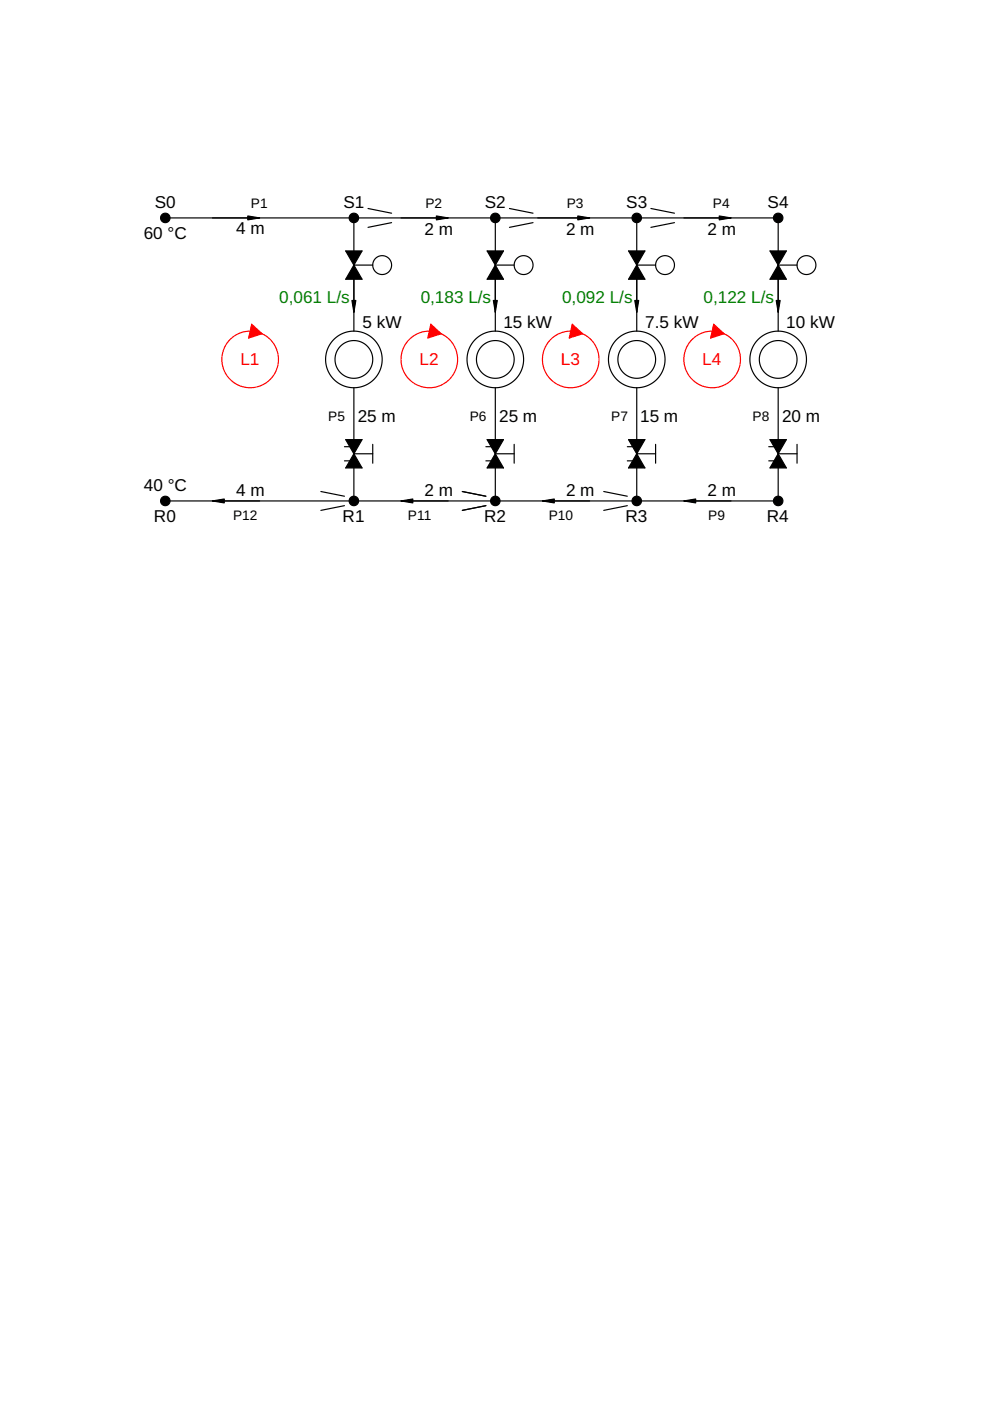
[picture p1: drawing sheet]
<svg xmlns="http://www.w3.org/2000/svg" width="210mm" height="297mm" viewBox="0 0 210 297" stroke-linecap="round" stroke-linejoin="round" font-family="sans-serif">
<g fill="none" stroke="#000" stroke-width=".25">
<path d="M35 46.2h130v24M73.3 53.2h3.5l-3.5 6h3.5zM75 46.2v24M75 56.2h4M78 44.2l5 1M83 47.2l-5 1M103.3 53.2h3.4l-3.4 6h3.4zM105 46.2v24M105 56.2h4M108 44.2l5 1M113 47.2l-5 1M133.3 53.2h3.4l-3.4 6h3.4z"/>
<path d="M135 46.2v24M135 56.2h4M138 44.2l5 1M143 47.2l-5 1M163.3 53.2l3.4 6h-3.4l3.4-6zM165 56.2h4M73 94.7h1.2M73 97.7h1.2M73.3 93.2h3.5l-3.5 6h3.5zM75 82.2v24M75 96.2h4M79 94.2v4"/>
<path d="M103 94.7h1.2M103 97.7h1.2M103.3 93.2h3.4l-3.4 6h3.4zM105 82.2v24M105 96.2h4M109 94.2v4M133 94.7h1.1M133 97.7h1.1M133.3 93.2l3.4 6h-3.4l3.4-6zM135 82.2v24M135 96.2h4M139 94.2v4"/>
<path d="M163 94.7h1.1M163 97.7h1.1M163.3 93.2h3.4l-3.4 6h3.4zM165 82.2v24h-130M165 96.2h4M169 94.2v4M68 104.2l5 1M73 107.2l-5 1M98 104.2l5 1M103 107.2l-5 1M128 104.2l5 1M133 107.2l-5 1"/>
<circle cx="35" cy="46.2" r="1"/>
<circle cx="75" cy="46.2" r="1"/>
<circle cx="81" cy="56.2" r="2"/>
<circle cx="105" cy="46.2" r="1"/>
<circle cx="111" cy="56.2" r="2"/>
<circle cx="135" cy="46.2" r="1"/>
<circle cx="141" cy="56.2" r="2"/>
<circle cx="165" cy="46.2" r="1"/>
<circle cx="171" cy="56.2" r="2"/>
<circle cx="75" cy="76.2" r="6"/>
<circle cx="75" cy="76.2" r="4"/>
<circle cx="105" cy="76.2" r="6"/>
<circle cx="105" cy="76.2" r="4"/>
<circle cx="135" cy="76.2" r="6"/>
<circle cx="135" cy="76.2" r="4"/>
<circle cx="165" cy="76.2" r="6"/>
<circle cx="165" cy="76.2" r="4"/>
<circle cx="35" cy="106.2" r="1"/>
<circle cx="75" cy="106.2" r="1"/>
<circle cx="105" cy="106.2" r="1"/>
<circle cx="135" cy="106.2" r="1"/>
<circle cx="165" cy="106.2" r="1"/>
</g>
<g fill="#000">
<path d="M52.5 45.8l2.5 .4-2.5 .4zM92.5 45.8l2.5 .4-2.5 .4zM122.5 45.8l2.5 .4-2.5 .4zM152.5 45.8l2.5 .4-2.5 .4zM74.6 63.7h.8l-.4 2.5zM104.6 63.7h.8l-.4 2.5zM134.6 63.7h.8l-.4 2.5zM164.6 63.7h.8l-.4 2.5zM45 106.2l2.5-.4v.8zM85 106.2l2.5-.4v.8zM115 106.2l2.5-.4v.8zM145 106.2l2.5-.4v.8z"/>
<path d="M73.3 53.2l3.5 6h-3.5l3.5-6z" fill-rule="evenodd"/>
<path d="M103.3 53.2l3.4 6h-3.4l3.4-6z" fill-rule="evenodd"/>
<path d="M133.3 53.2l3.4 6h-3.4l3.4-6z" fill-rule="evenodd"/>
<path d="M163.3 53.2l3.4 6h-3.4l3.4-6z" fill-rule="evenodd"/>
<path d="M73.3 93.2l3.5 6h-3.5l3.5-6z" fill-rule="evenodd"/>
<path d="M103.3 93.2h3.4l-3.4 6h3.4z" fill-rule="evenodd"/>
<path d="M133.3 93.2h3.4l-3.4 6h3.4z" fill-rule="evenodd"/>
<path d="M163.3 93.2l3.4 6h-3.4l3.4-6z" fill-rule="evenodd"/>
<circle cx="35" cy="46.2" r="1"/>
<circle cx="75" cy="46.2" r="1"/>
<circle cx="105" cy="46.2" r="1"/>
<circle cx="135" cy="46.2" r="1"/>
<circle cx="165" cy="46.2" r="1"/>
<circle cx="35" cy="106.2" r="1"/>
<circle cx="75" cy="106.2" r="1"/>
<circle cx="105" cy="106.2" r="1"/>
<circle cx="135" cy="106.2" r="1"/>
<circle cx="165" cy="106.2" r="1"/>
</g>
<path d="M52.5 45.8l2.5 .4-2.5 .4zM92.5 45.8l2.5 .4-2.5 .4zM122.5 45.8l2.5 .4-2.5 .4zM152.5 45.8l2.5 .4-2.5 .4zM74.6 63.7h.8l-.4 2.5zM104.6 63.7h.8l-.4 2.5zM134.6 63.7h.8l-.4 2.5zM164.6 63.7h.8l-.4 2.5zM45 106.2l2.5-.4v.8zM85 106.2l2.5-.4v.8zM115 106.2l2.5-.4v.8zM145 106.2l2.5-.4v.8z" fill="#000" stroke="#000" stroke-width=".25"/>
<g fill="none" stroke="#f00" stroke-width=".25">
<path d="M53.4 68.7l2.2 2.1-2.9 .9zM91.3 68.7l2.3 2.1-2.9 .9zM121.3 68.7l2.2 2.1-2.8 .9zM151.3 68.7l2.2 2.1-2.8 .9z"/>
<circle cx="53" cy="76.2" r="6"/>
<circle cx="91" cy="76.2" r="6"/>
<circle cx="121" cy="76.2" r="6"/>
<circle cx="151" cy="76.2" r="6"/>
</g>
<g fill="#f00">
<path d="M91.3 68.7l2.3 2.1-2.9 .9z"/>
<path d="M121.3 68.7l2.2 2.1-2.8 .9z"/>
<path d="M151.3 68.7l2.2 2.1-2.8 .9z"/>
<path d="M53.4 68.7l2.2 2.1-2.9 .9z"/>
</g>
<g font-size="3.6">
<text x="32.8" y="44.2">S0</text>
<text x="72.8" y="44.2">S1</text>
<text x="102.8" y="44.2">S2</text>
<text x="132.8" y="44.2">S3</text>
<text x="162.7" y="44.2">S4</text>
<text x="30.5" y="50.7">60 °C</text>
<text x="50.1" y="49.7">4 m</text>
<text x="90" y="49.7">2 m</text>
<text x="120" y="49.7">2 m</text>
<text x="150" y="49.7">2 m</text>
<text x="76.9" y="69.5">5 kW</text>
<text x="106.7" y="69.5">15 kW</text>
<text x="136.8" y="69.5">7.5 kW</text>
<text x="166.7" y="69.5">10 kW</text>
<text x="75.8" y="89.5">25 m</text>
<text x="105.8" y="89.5">25 m</text>
<text x="135.7" y="89.4">15 m</text>
<text x="165.8" y="89.5">20 m</text>
<text x="30.5" y="104.2">40 °C</text>
<text x="50.1" y="105.2">4 m</text>
<text x="90" y="105.2">2 m</text>
<text x="120" y="105.2">2 m</text>
<text x="150" y="105.2">2 m</text>
<text x="32.6" y="110.7">R0</text>
<text x="72.6" y="110.7">R1</text>
<text x="102.6" y="110.7">R2</text>
<text x="132.6" y="110.7">R3</text>
<text x="162.6" y="110.7">R4</text>
</g>
<g font-size="3.6" fill="#008000">
<text x="59.2" y="64.3">0,061 L/s</text>
<text x="89.2" y="64.3">0,183 L/s</text>
<text x="119.2" y="64.3">0,092 L/s</text>
<text x="149.2" y="64.3">0,122 L/s</text>
</g>
<g font-size="3.6" fill="#f00">
<text x="51" y="77.5">L1</text>
<text x="88.9" y="77.5">L2</text>
<text x="118.9" y="77.5">L3</text>
<text x="148.9" y="77.5">L4</text>
</g>
<g font-size="2.9">
<text x="53.2" y="44.2">P1</text>
<text x="90.2" y="44.2">P2</text>
<text x="120.2" y="44.2">P3</text>
<text x="151.1" y="44.2">P4</text>
<text x="69.6" y="89.2">P5</text>
<text x="99.6" y="89.2">P6</text>
<text x="129.6" y="89.2">P7</text>
<text x="159.6" y="89.2">P8</text>
<text x="49.4" y="110.2">P12</text>
<text x="86.5" y="110.2">P11</text>
<text x="116.4" y="110.2">P10</text>
<text x="150.2" y="110.2">P9</text>
</g>
</svg>
